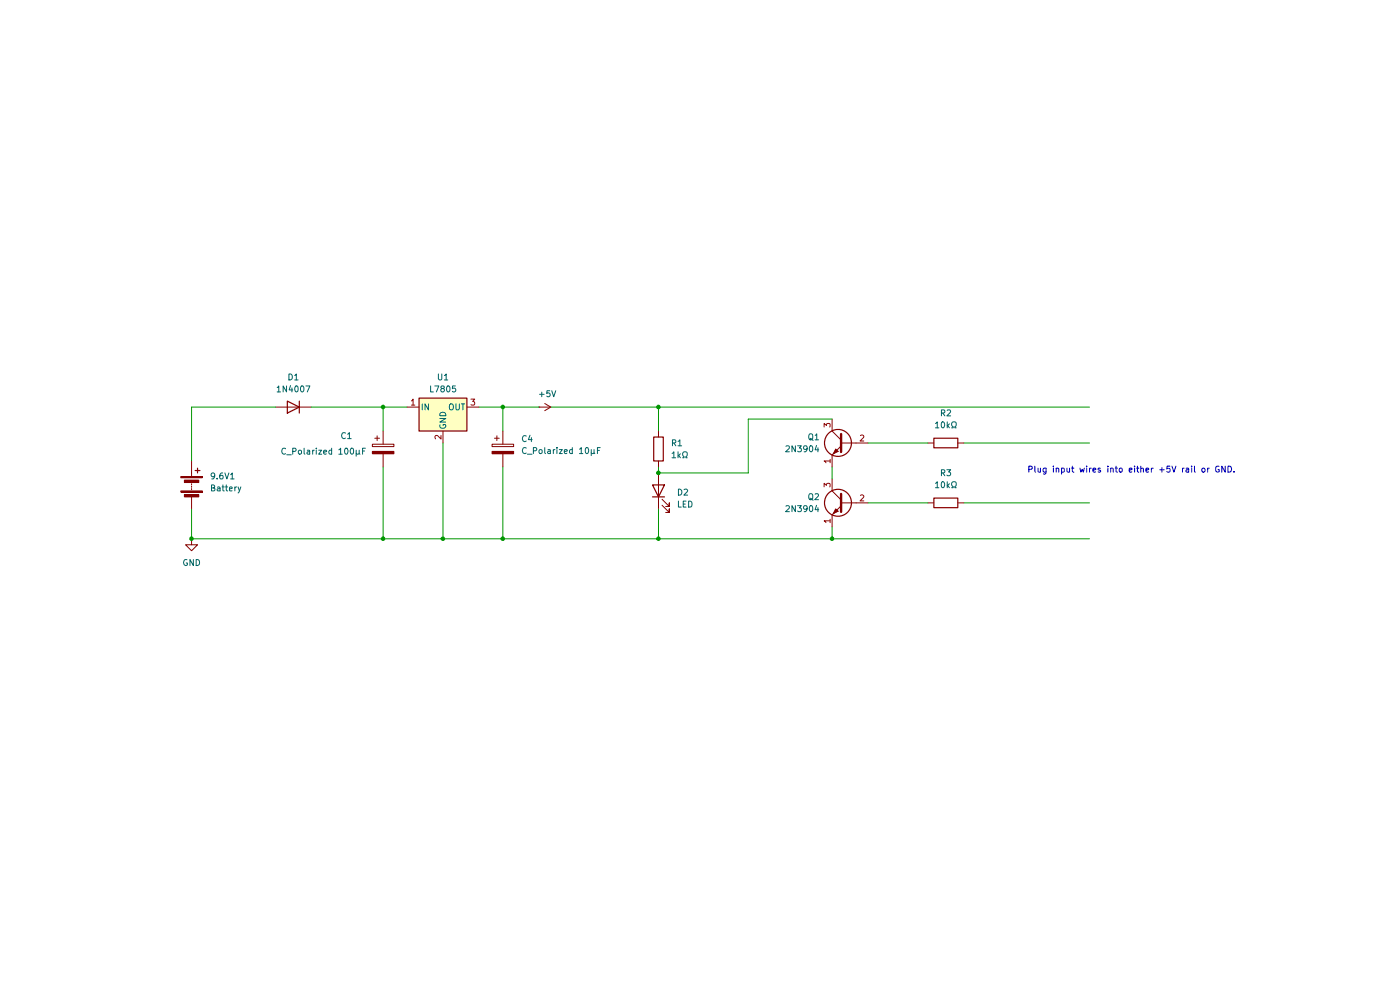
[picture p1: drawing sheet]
(kicad_sch
 (version 20260306)
 (generator "eeschema")
 (generator_version "10.0")
 (paper "A4")
 (lib_symbols
  (symbol "Device:Battery"
   (pin_numbers (hide yes))
   (pin_names
    (offset 0) (hide yes)) (exclude_from_sim no) (in_bom yes) (on_board yes)
   (in_pos_files yes)
   (duplicate_pin_numbers_are_jumpers no)
   (property "Reference" "BT" (at 2.54 2.54 0) (show_name no) (do_not_autoplace no) (effects (font (size 1.27 1.27)) (justify left)))
   (property "Value" "Battery" (at 2.54 0 0) (show_name no) (do_not_autoplace no) (effects (font (size 1.27 1.27)) (justify left)))
   (property "Footprint" "" (at 0 1.524 90) (show_name no) (do_not_autoplace no) (hide yes) (effects (font (size 1.27 1.27))))
   (property "Datasheet" "" (at 0 1.524 90) (show_name no) (do_not_autoplace no) (hide yes) (effects (font (size 1.27 1.27))))
   (property "Description" "Multiple-cell battery" (at 0 0 0) (show_name no) (do_not_autoplace no) (hide yes) (effects (font (size 1.27 1.27))))
   (property "Sim.Device" "V" (at 0 0 0) (show_name no) (do_not_autoplace no) (hide yes) (effects (font (size 1.27 1.27))))
   (property "Sim.Type" "DC" (at 0 0 0) (show_name no) (do_not_autoplace no) (hide yes) (effects (font (size 1.27 1.27))))
   (property "Sim.Pins" "1=+ 2=-" (at 0 0 0) (show_name no) (do_not_autoplace no) (hide yes) (effects (font (size 1.27 1.27))))
   (symbol "Battery_0_1"
    (rectangle (start -2.286 1.778) (end 2.286 1.524) (stroke (width 0) (type default)) (fill (type outline)))
    (rectangle (start -2.286 -1.27) (end 2.286 -1.524) (stroke (width 0) (type default)) (fill (type outline)))
    (rectangle (start -1.524 1.016) (end 1.524 0.508) (stroke (width 0) (type default)) (fill (type outline)))
    (rectangle (start -1.524 -2.032) (end 1.524 -2.54) (stroke (width 0) (type default)) (fill (type outline)))
    (polyline (pts (xy 0 1.778) (xy 0 2.54)) (stroke (width 0) (type default)) (fill (type none)))
    (polyline (pts (xy 0 0) (xy 0 0.254)) (stroke (width 0) (type default)) (fill (type none)))
    (polyline (pts (xy 0 -0.508) (xy 0 -0.254)) (stroke (width 0) (type default)) (fill (type none)))
    (polyline (pts (xy 0 -1.016) (xy 0 -0.762)) (stroke (width 0) (type default)) (fill (type none)))
    (polyline (pts (xy 0.762 3.048) (xy 1.778 3.048)) (stroke (width 0.254) (type default)) (fill (type none)))
    (polyline (pts (xy 1.27 3.556) (xy 1.27 2.54)) (stroke (width 0.254) (type default)) (fill (type none))))
   (symbol "Battery_1_1"
    (pin passive line (at 0 5.08 270) (length 2.54) (name "+" (effects (font (size 1.27 1.27)))) (number "1" (effects (font (size 1.27 1.27)))))
    (pin passive line (at 0 -5.08 90) (length 2.54) (name "-" (effects (font (size 1.27 1.27)))) (number "2" (effects (font (size 1.27 1.27))))))
   (embedded_fonts no))
  (symbol "Device:C_Polarized"
   (pin_numbers (hide yes))
   (pin_names
    (offset 0.254)) (exclude_from_sim no) (in_bom yes) (on_board yes)
   (in_pos_files yes)
   (duplicate_pin_numbers_are_jumpers no)
   (property "Reference" "C" (at 0.635 2.54 0) (show_name no) (do_not_autoplace no) (effects (font (size 1.27 1.27)) (justify left)))
   (property "Value" "C_Polarized" (at 0.635 -2.54 0) (show_name no) (do_not_autoplace no) (effects (font (size 1.27 1.27)) (justify left)))
   (property "Footprint" "" (at 0.9652 -3.81 0) (show_name no) (do_not_autoplace no) (hide yes) (effects (font (size 1.27 1.27))))
   (property "Datasheet" "" (at 0 0 0) (show_name no) (do_not_autoplace no) (hide yes) (effects (font (size 1.27 1.27))))
   (property "Description" "Polarized capacitor" (at 0 0 0) (show_name no) (do_not_autoplace no) (hide yes) (effects (font (size 1.27 1.27))))
   (symbol "C_Polarized_0_1"
    (rectangle (start -2.286 0.508) (end 2.286 1.016) (stroke (width 0) (type default)) (fill (type none)))
    (polyline (pts (xy -1.778 2.286) (xy -0.762 2.286)) (stroke (width 0) (type default)) (fill (type none)))
    (polyline (pts (xy -1.27 2.794) (xy -1.27 1.778)) (stroke (width 0) (type default)) (fill (type none)))
    (rectangle (start 2.286 -0.508) (end -2.286 -1.016) (stroke (width 0) (type default)) (fill (type outline))))
   (symbol "C_Polarized_1_1"
    (pin passive line (at 0 3.81 270) (length 2.794) (name "" (effects (font (size 1.27 1.27)))) (number "1" (effects (font (size 1.27 1.27)))))
    (pin passive line (at 0 -3.81 90) (length 2.794) (name "" (effects (font (size 1.27 1.27)))) (number "2" (effects (font (size 1.27 1.27))))))
   (embedded_fonts no))
  (symbol "Device:LED"
   (pin_numbers (hide yes))
   (pin_names
    (offset 1.016) (hide yes)) (exclude_from_sim no) (in_bom yes) (on_board yes)
   (in_pos_files yes)
   (duplicate_pin_numbers_are_jumpers no)
   (property "Reference" "D" (at 0 2.54 0) (show_name no) (do_not_autoplace no) (effects (font (size 1.27 1.27))))
   (property "Value" "LED" (at 0 -2.54 0) (show_name no) (do_not_autoplace no) (effects (font (size 1.27 1.27))))
   (property "Footprint" "" (at 0 0 0) (show_name no) (do_not_autoplace no) (hide yes) (effects (font (size 1.27 1.27))))
   (property "Datasheet" "" (at 0 0 0) (show_name no) (do_not_autoplace no) (hide yes) (effects (font (size 1.27 1.27))))
   (property "Description" "Light emitting diode" (at 0 0 0) (show_name no) (do_not_autoplace no) (hide yes) (effects (font (size 1.27 1.27))))
   (property "Sim.Pins" "1=K 2=A" (at 0 0 0) (show_name no) (do_not_autoplace no) (hide yes) (effects (font (size 1.27 1.27))))
   (symbol "LED_0_1"
    (polyline (pts (xy -3.048 -0.762) (xy -4.572 -2.286) (xy -3.81 -2.286) (xy -4.572 -2.286) (xy -4.572 -1.524)) (stroke (width 0) (type default)) (fill (type none)))
    (polyline (pts (xy -1.778 -0.762) (xy -3.302 -2.286) (xy -2.54 -2.286) (xy -3.302 -2.286) (xy -3.302 -1.524)) (stroke (width 0) (type default)) (fill (type none)))
    (polyline (pts (xy -1.27 0) (xy 1.27 0)) (stroke (width 0) (type default)) (fill (type none)))
    (polyline (pts (xy -1.27 -1.27) (xy -1.27 1.27)) (stroke (width 0.254) (type default)) (fill (type none)))
    (polyline (pts (xy 1.27 -1.27) (xy 1.27 1.27) (xy -1.27 0) (xy 1.27 -1.27)) (stroke (width 0.254) (type default)) (fill (type none))))
   (symbol "LED_1_1"
    (pin passive line (at -3.81 0 0) (length 2.54) (name "K" (effects (font (size 1.27 1.27)))) (number "1" (effects (font (size 1.27 1.27)))))
    (pin passive line (at 3.81 0 180) (length 2.54) (name "A" (effects (font (size 1.27 1.27)))) (number "2" (effects (font (size 1.27 1.27))))))
   (embedded_fonts no))
  (symbol "Device:R"
   (pin_numbers (hide yes))
   (pin_names
    (offset 0)) (exclude_from_sim no) (in_bom yes) (on_board yes)
   (in_pos_files yes)
   (duplicate_pin_numbers_are_jumpers no)
   (property "Reference" "R" (at 2.032 0 90) (show_name no) (do_not_autoplace no) (effects (font (size 1.27 1.27))))
   (property "Value" "R" (at 0 0 90) (show_name no) (do_not_autoplace no) (effects (font (size 1.27 1.27))))
   (property "Footprint" "" (at -1.778 0 90) (show_name no) (do_not_autoplace no) (hide yes) (effects (font (size 1.27 1.27))))
   (property "Datasheet" "" (at 0 0 0) (show_name no) (do_not_autoplace no) (hide yes) (effects (font (size 1.27 1.27))))
   (property "Description" "Resistor" (at 0 0 0) (show_name no) (do_not_autoplace no) (hide yes) (effects (font (size 1.27 1.27))))
   (symbol "R_0_1"
    (rectangle (start -1.016 -2.54) (end 1.016 2.54) (stroke (width 0.254) (type default)) (fill (type none))))
   (symbol "R_1_1"
    (pin passive line (at 0 3.81 270) (length 1.27) (name "" (effects (font (size 1.27 1.27)))) (number "1" (effects (font (size 1.27 1.27)))))
    (pin passive line (at 0 -3.81 90) (length 1.27) (name "" (effects (font (size 1.27 1.27)))) (number "2" (effects (font (size 1.27 1.27))))))
   (embedded_fonts no))
  (symbol "Diode:1N4007"
   (pin_numbers (hide yes))
   (pin_names (hide yes)) (exclude_from_sim no) (in_bom yes) (on_board yes)
   (in_pos_files yes)
   (duplicate_pin_numbers_are_jumpers no)
   (property "Reference" "D" (at 0 2.54 0) (show_name no) (do_not_autoplace no) (effects (font (size 1.27 1.27))))
   (property "Value" "1N4007" (at 0 -2.54 0) (show_name no) (do_not_autoplace no) (effects (font (size 1.27 1.27))))
   (property "Footprint" "Diode_THT:D_DO-41_SOD81_P10.16mm_Horizontal" (at 0 -4.445 0) (show_name no) (do_not_autoplace no) (hide yes) (effects (font (size 1.27 1.27))))
   (property "Datasheet" "http://www.vishay.com/docs/88503/1n4001.pdf" (at 0 0 0) (show_name no) (do_not_autoplace no) (hide yes) (effects (font (size 1.27 1.27))))
   (property "Description" "1000V 1A General Purpose Rectifier Diode, DO-41" (at 0 0 0) (show_name no) (do_not_autoplace no) (hide yes) (effects (font (size 1.27 1.27))))
   (property "Sim.Device" "D" (at 0 0 0) (show_name no) (do_not_autoplace no) (hide yes) (effects (font (size 1.27 1.27))))
   (property "Sim.Pins" "1=K 2=A" (at 0 0 0) (show_name no) (do_not_autoplace no) (hide yes) (effects (font (size 1.27 1.27))))
   (symbol "1N4007_0_1"
    (polyline (pts (xy -1.27 1.27) (xy -1.27 -1.27)) (stroke (width 0.254) (type default)) (fill (type none)))
    (polyline (pts (xy 1.27 1.27) (xy 1.27 -1.27) (xy -1.27 0) (xy 1.27 1.27)) (stroke (width 0.254) (type default)) (fill (type none)))
    (polyline (pts (xy 1.27 0) (xy -1.27 0)) (stroke (width 0) (type default)) (fill (type none))))
   (symbol "1N4007_1_1"
    (pin passive line (at -3.81 0 0) (length 2.54) (name "K" (effects (font (size 1.27 1.27)))) (number "1" (effects (font (size 1.27 1.27)))))
    (pin passive line (at 3.81 0 180) (length 2.54) (name "A" (effects (font (size 1.27 1.27)))) (number "2" (effects (font (size 1.27 1.27))))))
   (embedded_fonts no))
  (symbol "Regulator_Linear:L7805"
   (pin_names
    (offset 0.254)) (exclude_from_sim no) (in_bom yes) (on_board yes)
   (in_pos_files yes)
   (duplicate_pin_numbers_are_jumpers no)
   (property "Reference" "U" (at -3.81 3.175 0) (show_name no) (do_not_autoplace no) (effects (font (size 1.27 1.27))))
   (property "Value" "L7805" (at 0 3.175 0) (show_name no) (do_not_autoplace no) (effects (font (size 1.27 1.27)) (justify left)))
   (property "Footprint" "" (at 0.635 -3.81 0) (show_name no) (do_not_autoplace no) (hide yes) (effects (font (size 1.27 1.27)
    (italic yes)) (justify left)))
   (property "Datasheet" "http://www.st.com/content/ccc/resource/technical/document/datasheet/41/4f/b3/b0/12/d4/47/88/CD00000444.pdf/files/CD00000444.pdf/jcr:content/translations/en.CD00000444.pdf" (at 0 -1.27 0) (show_name no) (do_not_autoplace no) (hide yes) (effects (font (size 1.27 1.27))))
   (property "Description" "Positive 1.5A 35V Linear Regulator, Fixed Output 5V, TO-220/TO-263/TO-252" (at 0 0 0) (show_name no) (do_not_autoplace no) (hide yes) (effects (font (size 1.27 1.27))))
   (symbol "L7805_0_1"
    (rectangle (start -5.08 1.905) (end 5.08 -5.08) (stroke (width 0.254) (type default)) (fill (type background))))
   (symbol "L7805_1_1"
    (pin power_in line (at -7.62 0 0) (length 2.54) (name "IN" (effects (font (size 1.27 1.27)))) (number "1" (effects (font (size 1.27 1.27)))))
    (pin power_in line (at 0 -7.62 90) (length 2.54) (name "GND" (effects (font (size 1.27 1.27)))) (number "2" (effects (font (size 1.27 1.27)))))
    (pin power_out line (at 7.62 0 180) (length 2.54) (name "OUT" (effects (font (size 1.27 1.27)))) (number "3" (effects (font (size 1.27 1.27))))))
   (embedded_fonts no))
  (symbol "Transistor_BJT:2N3904"
   (pin_names
    (offset 0) (hide yes)) (exclude_from_sim no) (in_bom yes) (on_board yes)
   (in_pos_files yes)
   (duplicate_pin_numbers_are_jumpers no)
   (property "Reference" "Q" (at 5.08 1.905 0) (show_name no) (do_not_autoplace no) (effects (font (size 1.27 1.27)) (justify left)))
   (property "Value" "2N3904" (at 5.08 0 0) (show_name no) (do_not_autoplace no) (effects (font (size 1.27 1.27)) (justify left)))
   (property "Footprint" "Package_TO_SOT_THT:TO-92_Inline" (at 5.08 -1.905 0) (show_name no) (do_not_autoplace no) (hide yes) (effects (font (size 1.27 1.27)
    (italic yes)) (justify left)))
   (property "Datasheet" "https://www.onsemi.com/pub/Collateral/2N3903-D.PDF" (at 0 0 0) (show_name no) (do_not_autoplace no) (hide yes) (effects (font (size 1.27 1.27)) (justify left)))
   (property "Description" "0.2A Ic, 40V Vce, Small Signal NPN Transistor, TO-92" (at 0 0 0) (show_name no) (do_not_autoplace no) (hide yes) (effects (font (size 1.27 1.27))))
   (property "Sim.Device" "NPN" (at 0 0 0) (show_name no) (do_not_autoplace no) (hide yes) (effects (font (size 1.27 1.27))))
   (property "Sim.Pins" "1=E 2=B 3=C" (at 0 0 0) (show_name no) (do_not_autoplace no) (hide yes) (effects (font (size 1.27 1.27))))
   (symbol "2N3904_0_1"
    (polyline (pts (xy -2.54 0) (xy 0.635 0)) (stroke (width 0) (type default)) (fill (type none)))
    (polyline (pts (xy 0.635 1.905) (xy 0.635 -1.905)) (stroke (width 0.508) (type default)) (fill (type none)))
    (circle (center 1.27 0) (radius 2.8194) (stroke (width 0.254) (type default)) (fill (type none))))
   (symbol "2N3904_1_1"
    (polyline (pts (xy 0.635 0.635) (xy 2.54 2.54)) (stroke (width 0) (type default)) (fill (type none)))
    (polyline (pts (xy 0.635 -0.635) (xy 2.54 -2.54)) (stroke (width 0) (type default)) (fill (type none)))
    (polyline (pts (xy 1.27 -1.778) (xy 1.778 -1.27) (xy 2.286 -2.286) (xy 1.27 -1.778)) (stroke (width 0) (type default)) (fill (type outline)))
    (pin passive line (at 2.54 -5.08 90) (length 2.54) (name "E" (effects (font (size 1.27 1.27)))) (number "1" (effects (font (size 1.27 1.27)))))
    (pin input line (at -5.08 0 0) (length 2.54) (name "B" (effects (font (size 1.27 1.27)))) (number "2" (effects (font (size 1.27 1.27)))))
    (pin passive line (at 2.54 5.08 270) (length 2.54) (name "C" (effects (font (size 1.27 1.27)))) (number "3" (effects (font (size 1.27 1.27))))))
   (embedded_fonts no))
  (symbol "power:+5V"
   (power global)
   (pin_numbers (hide yes))
   (pin_names
    (offset 0) (hide yes)) (exclude_from_sim no) (in_bom yes) (on_board yes)
   (in_pos_files yes)
   (duplicate_pin_numbers_are_jumpers no)
   (property "Reference" "#PWR" (at 0 -3.81 0) (show_name no) (do_not_autoplace no) (hide yes) (effects (font (size 1.27 1.27))))
   (property "Value" "+5V" (at 0 3.556 0) (show_name no) (do_not_autoplace no) (effects (font (size 1.27 1.27))))
   (property "Footprint" "" (at 0 0 0) (show_name no) (do_not_autoplace no) (hide yes) (effects (font (size 1.27 1.27))))
   (property "Datasheet" "" (at 0 0 0) (show_name no) (do_not_autoplace no) (hide yes) (effects (font (size 1.27 1.27))))
   (property "Description" "Power symbol creates a global label with name \"+5V\"" (at 0 0 0) (show_name no) (do_not_autoplace no) (hide yes) (effects (font (size 1.27 1.27))))
   (symbol "+5V_0_1"
    (polyline (pts (xy -0.762 1.27) (xy 0 2.54)) (stroke (width 0) (type default)) (fill (type none)))
    (polyline (pts (xy 0 2.54) (xy 0.762 1.27)) (stroke (width 0) (type default)) (fill (type none)))
    (polyline (pts (xy 0 0) (xy 0 2.54)) (stroke (width 0) (type default)) (fill (type none))))
   (symbol "+5V_1_1"
    (pin power_in line (at 0 0 90) (length 0) (name "" (effects (font (size 1.27 1.27)))) (number "1" (effects (font (size 1.27 1.27))))))
   (embedded_fonts no))
  (symbol "power:GND"
   (power global)
   (pin_numbers (hide yes))
   (pin_names
    (offset 0) (hide yes)) (exclude_from_sim no) (in_bom yes) (on_board yes)
   (in_pos_files yes)
   (duplicate_pin_numbers_are_jumpers no)
   (property "Reference" "#PWR" (at 0 -6.35 0) (show_name no) (do_not_autoplace no) (hide yes) (effects (font (size 1.27 1.27))))
   (property "Value" "GND" (at 0 -3.81 0) (show_name no) (do_not_autoplace no) (effects (font (size 1.27 1.27))))
   (property "Footprint" "" (at 0 0 0) (show_name no) (do_not_autoplace no) (hide yes) (effects (font (size 1.27 1.27))))
   (property "Datasheet" "" (at 0 0 0) (show_name no) (do_not_autoplace no) (hide yes) (effects (font (size 1.27 1.27))))
   (property "Description" "Power symbol creates a global label with name \"GND\" , ground" (at 0 0 0) (show_name no) (do_not_autoplace no) (hide yes) (effects (font (size 1.27 1.27))))
   (symbol "GND_0_1"
    (polyline (pts (xy 0 0) (xy 0 -1.27) (xy 1.27 -1.27) (xy 0 -2.54) (xy -1.27 -1.27) (xy 0 -1.27)) (stroke (width 0) (type default)) (fill (type none))))
   (symbol "GND_1_1"
    (pin power_in line (at 0 0 270) (length 0) (name "" (effects (font (size 1.27 1.27)))) (number "1" (effects (font (size 1.27 1.27))))))
   (embedded_fonts no)))
 (text "Plug input wires into either +5V rail or GND."
  (exclude_from_sim no)
  (at 240.03 99.822 0)
  (effects (font (size 1.27 1.27))))
 (junction
  (at 106.68 86.36)
  (diameter 0)
  (color 0 0 0 0))
 (junction
  (at 176.53 114.3)
  (diameter 0)
  (color 0 0 0 0))
 (junction
  (at 139.7 86.36)
  (diameter 0)
  (color 0 0 0 0))
 (junction
  (at 93.98 114.3)
  (diameter 0)
  (color 0 0 0 0))
 (junction
  (at 139.7 100.33)
  (diameter 0)
  (color 0 0 0 0))
 (junction
  (at 81.28 86.36)
  (diameter 0)
  (color 0 0 0 0))
 (junction
  (at 81.28 114.3)
  (diameter 0)
  (color 0 0 0 0))
 (junction
  (at 139.7 114.3)
  (diameter 0)
  (color 0 0 0 0))
 (junction
  (at 40.64 114.3)
  (diameter 0)
  (color 0 0 0 0))
 (junction
  (at 106.68 114.3)
  (diameter 0)
  (color 0 0 0 0))
 (wire
  (pts (xy 81.28 86.36) (xy 81.28 91.44))
  (stroke (width 0) (type default)))
 (wire
  (pts (xy 184.15 106.68) (xy 196.85 106.68))
  (stroke (width 0) (type default)))
 (wire
  (pts (xy 66.04 86.36) (xy 81.28 86.36))
  (stroke (width 0) (type default)))
 (wire
  (pts (xy 139.7 86.36) (xy 139.7 91.44))
  (stroke (width 0) (type default)))
 (wire
  (pts (xy 204.47 106.68) (xy 231.14 106.68))
  (stroke (width 0) (type default)))
 (wire
  (pts (xy 176.53 111.76) (xy 176.53 114.3))
  (stroke (width 0) (type default)))
 (wire
  (pts (xy 106.68 114.3) (xy 93.98 114.3))
  (stroke (width 0) (type default)))
 (wire
  (pts (xy 139.7 86.36) (xy 231.14 86.36))
  (stroke (width 0) (type default)))
 (wire
  (pts (xy 106.68 114.3) (xy 139.7 114.3))
  (stroke (width 0) (type default)))
 (wire
  (pts (xy 93.98 114.3) (xy 81.28 114.3))
  (stroke (width 0) (type default)))
 (wire
  (pts (xy 106.68 86.36) (xy 114.3 86.36))
  (stroke (width 0) (type default)))
 (wire
  (pts (xy 139.7 114.3) (xy 139.7 107.95))
  (stroke (width 0) (type default)))
 (wire
  (pts (xy 158.75 88.9) (xy 176.53 88.9))
  (stroke (width 0) (type default)))
 (wire
  (pts (xy 40.64 86.36) (xy 58.42 86.36))
  (stroke (width 0) (type default)))
 (wire
  (pts (xy 204.47 93.98) (xy 231.14 93.98))
  (stroke (width 0) (type default)))
 (wire
  (pts (xy 176.53 99.06) (xy 176.53 101.6))
  (stroke (width 0) (type default)))
 (wire
  (pts (xy 116.84 86.36) (xy 139.7 86.36))
  (stroke (width 0) (type default)))
 (wire
  (pts (xy 139.7 100.33) (xy 158.75 100.33))
  (stroke (width 0) (type default)))
 (wire
  (pts (xy 81.28 114.3) (xy 40.64 114.3))
  (stroke (width 0) (type default)))
 (wire
  (pts (xy 176.53 114.3) (xy 231.14 114.3))
  (stroke (width 0) (type default)))
 (wire
  (pts (xy 176.53 114.3) (xy 139.7 114.3))
  (stroke (width 0) (type default)))
 (wire
  (pts (xy 158.75 88.9) (xy 158.75 100.33))
  (stroke (width 0) (type default)))
 (wire
  (pts (xy 93.98 93.98) (xy 93.98 114.3))
  (stroke (width 0) (type default)))
 (wire
  (pts (xy 184.15 93.98) (xy 196.85 93.98))
  (stroke (width 0) (type default)))
 (wire
  (pts (xy 40.64 107.95) (xy 40.64 114.3))
  (stroke (width 0) (type default)))
 (wire
  (pts (xy 81.28 99.06) (xy 81.28 114.3))
  (stroke (width 0) (type default)))
 (wire
  (pts (xy 139.7 99.06) (xy 139.7 100.33))
  (stroke (width 0) (type default)))
 (wire
  (pts (xy 101.6 86.36) (xy 106.68 86.36))
  (stroke (width 0) (type default)))
 (wire
  (pts (xy 40.64 97.79) (xy 40.64 86.36))
  (stroke (width 0) (type default)))
 (wire
  (pts (xy 106.68 99.06) (xy 106.68 114.3))
  (stroke (width 0) (type default)))
 (wire
  (pts (xy 81.28 86.36) (xy 86.36 86.36))
  (stroke (width 0) (type default)))
 (wire
  (pts (xy 106.68 86.36) (xy 106.68 91.44))
  (stroke (width 0) (type default)))
 (symbol
  (lib_id "Device:R")
  (at 139.7 95.25 0)
  (unit 1)
  (body_style 1)
  (exclude_from_sim no)
  (in_bom yes)
  (on_board yes)
  (in_pos_files yes)
  (dnp no)
  (fields_autoplaced yes)
  (property "Reference" "R1" (at 142.24 93.9799 0) (show_name no) (do_not_autoplace no) (effects (font (size 1.27 1.27)) (justify left)))
  (property "Value" "1kΩ" (at 142.24 96.5199 0) (show_name no) (do_not_autoplace no) (effects (font (size 1.27 1.27)) (justify left)))
  (property "Footprint" "" (at 137.922 95.25 90) (hide yes) (show_name no) (do_not_autoplace no) (effects (font (size 1.27 1.27))))
  (property "Datasheet" "" (at 139.7 95.25 0) (hide yes) (show_name no) (do_not_autoplace no) (effects (font (size 1.27 1.27))))
  (property "Description" "Resistor" (at 139.7 95.25 0) (hide yes) (show_name no) (do_not_autoplace no) (effects (font (size 1.27 1.27))))
  (pin "1")
  (pin "2"))
 (symbol
  (lib_id "Transistor_BJT:2N3904")
  (at 179.07 106.68 0)
  (mirror y)
  (unit 1)
  (body_style 1)
  (exclude_from_sim no)
  (in_bom yes)
  (on_board yes)
  (in_pos_files yes)
  (dnp no)
  (property "Reference" "Q2" (at 173.99 105.4099 0) (show_name no) (do_not_autoplace no) (effects (font (size 1.27 1.27)) (justify left)))
  (property "Value" "2N3904" (at 173.99 107.9499 0) (show_name no) (do_not_autoplace no) (effects (font (size 1.27 1.27)) (justify left)))
  (property "Footprint" "Package_TO_SOT_THT:TO-92_Inline" (at 173.99 108.585 0) (hide yes) (show_name no) (do_not_autoplace no) (effects (font (size 1.27 1.27)
    (italic yes)) (justify left)))
  (property "Datasheet" "https://www.onsemi.com/pub/Collateral/2N3903-D.PDF" (at 179.07 106.68 0) (hide yes) (show_name no) (do_not_autoplace no) (effects (font (size 1.27 1.27)) (justify left)))
  (property "Description" "0.2A Ic, 40V Vce, Small Signal NPN Transistor, TO-92" (at 179.07 106.68 0) (hide yes) (show_name no) (do_not_autoplace no) (effects (font (size 1.27 1.27))))
  (property "Sim.Device" "NPN" (at 179.07 106.68 0) (hide yes) (show_name no) (do_not_autoplace no) (effects (font (size 1.27 1.27))))
  (property "Sim.Pins" "1=E 2=B 3=C" (at 179.07 106.68 0) (hide yes) (show_name no) (do_not_autoplace no) (effects (font (size 1.27 1.27))))
  (pin "3")
  (pin "1")
  (pin "2"))
 (symbol
  (lib_id "Transistor_BJT:2N3904")
  (at 179.07 93.98 0)
  (mirror y)
  (unit 1)
  (body_style 1)
  (exclude_from_sim no)
  (in_bom yes)
  (on_board yes)
  (in_pos_files yes)
  (dnp no)
  (property "Reference" "Q1" (at 173.99 92.7099 0) (show_name no) (do_not_autoplace no) (effects (font (size 1.27 1.27)) (justify left)))
  (property "Value" "2N3904" (at 173.99 95.2499 0) (show_name no) (do_not_autoplace no) (effects (font (size 1.27 1.27)) (justify left)))
  (property "Footprint" "Package_TO_SOT_THT:TO-92_Inline" (at 173.99 95.885 0) (hide yes) (show_name no) (do_not_autoplace no) (effects (font (size 1.27 1.27)
    (italic yes)) (justify left)))
  (property "Datasheet" "https://www.onsemi.com/pub/Collateral/2N3903-D.PDF" (at 179.07 93.98 0) (hide yes) (show_name no) (do_not_autoplace no) (effects (font (size 1.27 1.27)) (justify left)))
  (property "Description" "0.2A Ic, 40V Vce, Small Signal NPN Transistor, TO-92" (at 179.07 93.98 0) (hide yes) (show_name no) (do_not_autoplace no) (effects (font (size 1.27 1.27))))
  (property "Sim.Device" "NPN" (at 179.07 93.98 0) (hide yes) (show_name no) (do_not_autoplace no) (effects (font (size 1.27 1.27))))
  (property "Sim.Pins" "1=E 2=B 3=C" (at 179.07 93.98 0) (hide yes) (show_name no) (do_not_autoplace no) (effects (font (size 1.27 1.27))))
  (pin "3")
  (pin "1")
  (pin "2"))
 (symbol
  (lib_id "Device:C_Polarized")
  (at 106.68 95.25 0)
  (unit 1)
  (body_style 1)
  (exclude_from_sim no)
  (in_bom yes)
  (on_board yes)
  (in_pos_files yes)
  (dnp no)
  (fields_autoplaced yes)
  (property "Reference" "C4" (at 110.49 93.0909 0) (show_name no) (do_not_autoplace no) (effects (font (size 1.27 1.27)) (justify left)))
  (property "Value" "C_Polarized 10μF" (at 110.49 95.6309 0) (show_name no) (do_not_autoplace no) (effects (font (size 1.27 1.27)) (justify left)))
  (property "Footprint" "Capacitor_THT:CP_Radial_D5.0mm_P2.00mm" (at 107.6452 99.06 0) (hide yes) (show_name no) (do_not_autoplace no) (effects (font (size 1.27 1.27))))
  (property "Datasheet" "" (at 106.68 95.25 0) (hide yes) (show_name no) (do_not_autoplace no) (effects (font (size 1.27 1.27))))
  (property "Description" "Polarized capacitor" (at 106.68 95.25 0) (hide yes) (show_name no) (do_not_autoplace no) (effects (font (size 1.27 1.27))))
  (pin "1")
  (pin "2"))
 (symbol
  (lib_id "Regulator_Linear:L7805")
  (at 93.98 86.36 0)
  (unit 1)
  (body_style 1)
  (exclude_from_sim no)
  (in_bom yes)
  (on_board yes)
  (in_pos_files yes)
  (dnp no)
  (fields_autoplaced yes)
  (property "Reference" "U1" (at 93.98 80.01 0) (show_name no) (do_not_autoplace no) (effects (font (size 1.27 1.27))))
  (property "Value" "L7805" (at 93.98 82.55 0) (show_name no) (do_not_autoplace no) (effects (font (size 1.27 1.27))))
  (property "Footprint" "Package_TO_SOT_THT:TO-220-3_Vertical" (at 94.615 90.17 0) (hide yes) (show_name no) (do_not_autoplace no) (effects (font (size 1.27 1.27)
    (italic yes)) (justify left)))
  (property "Datasheet" "http://www.st.com/content/ccc/resource/technical/document/datasheet/41/4f/b3/b0/12/d4/47/88/CD00000444.pdf/files/CD00000444.pdf/jcr:content/translations/en.CD00000444.pdf" (at 93.98 87.63 0) (hide yes) (show_name no) (do_not_autoplace no) (effects (font (size 1.27 1.27))))
  (property "Description" "Positive 1.5A 35V Linear Regulator, Fixed Output 5V, TO-220/TO-263/TO-252" (at 93.98 86.36 0) (hide yes) (show_name no) (do_not_autoplace no) (effects (font (size 1.27 1.27))))
  (pin "2")
  (pin "3")
  (pin "1"))
 (symbol
  (lib_id "Device:LED")
  (at 139.7 104.14 90)
  (unit 1)
  (body_style 1)
  (exclude_from_sim no)
  (in_bom yes)
  (on_board yes)
  (in_pos_files yes)
  (dnp no)
  (fields_autoplaced yes)
  (property "Reference" "D2" (at 143.51 104.4574 90) (show_name no) (do_not_autoplace no) (effects (font (size 1.27 1.27)) (justify right)))
  (property "Value" "LED" (at 143.51 106.9974 90) (show_name no) (do_not_autoplace no) (effects (font (size 1.27 1.27)) (justify right)))
  (property "Footprint" "" (at 139.7 104.14 0) (hide yes) (show_name no) (do_not_autoplace no) (effects (font (size 1.27 1.27))))
  (property "Datasheet" "" (at 139.7 104.14 0) (hide yes) (show_name no) (do_not_autoplace no) (effects (font (size 1.27 1.27))))
  (property "Description" "Light emitting diode" (at 139.7 104.14 0) (hide yes) (show_name no) (do_not_autoplace no) (effects (font (size 1.27 1.27))))
  (property "Sim.Pins" "1=K 2=A" (at 139.7 104.14 0) (hide yes) (show_name no) (do_not_autoplace no) (effects (font (size 1.27 1.27))))
  (pin "1")
  (pin "2"))
 (symbol
  (lib_id "power:GND")
  (at 40.64 114.3 0)
  (unit 1)
  (body_style 1)
  (exclude_from_sim no)
  (in_bom yes)
  (on_board yes)
  (in_pos_files yes)
  (dnp no)
  (fields_autoplaced yes)
  (property "Reference" "#PWR01" (at 40.64 120.65 0) (hide yes) (show_name no) (do_not_autoplace no) (effects (font (size 1.27 1.27))))
  (property "Value" "GND" (at 40.64 119.38 0) (show_name no) (do_not_autoplace no) (effects (font (size 1.27 1.27))))
  (property "Footprint" "" (at 40.64 114.3 0) (hide yes) (show_name no) (do_not_autoplace no) (effects (font (size 1.27 1.27))))
  (property "Datasheet" "" (at 40.64 114.3 0) (hide yes) (show_name no) (do_not_autoplace no) (effects (font (size 1.27 1.27))))
  (property "Description" "Power symbol creates a global label with name \"GND\" , ground" (at 40.64 114.3 0) (hide yes) (show_name no) (do_not_autoplace no) (effects (font (size 1.27 1.27))))
  (pin "1"))
 (symbol
  (lib_id "Diode:1N4007")
  (at 62.23 86.36 180)
  (unit 1)
  (body_style 1)
  (exclude_from_sim no)
  (in_bom yes)
  (on_board yes)
  (in_pos_files yes)
  (dnp no)
  (fields_autoplaced yes)
  (property "Reference" "D1" (at 62.23 80.01 0) (show_name no) (do_not_autoplace no) (effects (font (size 1.27 1.27))))
  (property "Value" "1N4007" (at 62.23 82.55 0) (show_name no) (do_not_autoplace no) (effects (font (size 1.27 1.27))))
  (property "Footprint" "Diode_THT:D_DO-41_SOD81_P10.16mm_Horizontal" (at 62.23 81.915 0) (hide yes) (show_name no) (do_not_autoplace no) (effects (font (size 1.27 1.27))))
  (property "Datasheet" "http://www.vishay.com/docs/88503/1n4001.pdf" (at 62.23 86.36 0) (hide yes) (show_name no) (do_not_autoplace no) (effects (font (size 1.27 1.27))))
  (property "Description" "1000V 1A General Purpose Rectifier Diode, DO-41" (at 62.23 86.36 0) (hide yes) (show_name no) (do_not_autoplace no) (effects (font (size 1.27 1.27))))
  (property "Sim.Device" "D" (at 62.23 86.36 0) (hide yes) (show_name no) (do_not_autoplace no) (effects (font (size 1.27 1.27))))
  (property "Sim.Pins" "1=K 2=A" (at 62.23 86.36 0) (hide yes) (show_name no) (do_not_autoplace no) (effects (font (size 1.27 1.27))))
  (pin "1")
  (pin "2"))
 (symbol
  (lib_id "Device:R")
  (at 200.66 93.98 90)
  (unit 1)
  (body_style 1)
  (exclude_from_sim no)
  (in_bom yes)
  (on_board yes)
  (in_pos_files yes)
  (dnp no)
  (fields_autoplaced yes)
  (property "Reference" "R2" (at 200.66 87.63 90) (show_name no) (do_not_autoplace no) (effects (font (size 1.27 1.27))))
  (property "Value" "10kΩ" (at 200.66 90.17 90) (show_name no) (do_not_autoplace no) (effects (font (size 1.27 1.27))))
  (property "Footprint" "" (at 200.66 95.758 90) (hide yes) (show_name no) (do_not_autoplace no) (effects (font (size 1.27 1.27))))
  (property "Datasheet" "" (at 200.66 93.98 0) (hide yes) (show_name no) (do_not_autoplace no) (effects (font (size 1.27 1.27))))
  (property "Description" "Resistor" (at 200.66 93.98 0) (hide yes) (show_name no) (do_not_autoplace no) (effects (font (size 1.27 1.27))))
  (pin "1")
  (pin "2"))
 (symbol
  (lib_id "Device:Battery")
  (at 40.64 102.87 0)
  (unit 1)
  (body_style 1)
  (exclude_from_sim no)
  (in_bom yes)
  (on_board yes)
  (in_pos_files yes)
  (dnp no)
  (fields_autoplaced yes)
  (property "Reference" "9.6V1" (at 44.45 101.0284 0) (show_name no) (do_not_autoplace no) (effects (font (size 1.27 1.27)) (justify left)))
  (property "Value" "Battery" (at 44.45 103.5684 0) (show_name no) (do_not_autoplace no) (effects (font (size 1.27 1.27)) (justify left)))
  (property "Footprint" "Connector_PinHeader_2.54mm:PinHeader_1x02_P2.54mm_Vertical" (at 40.64 101.346 90) (hide yes) (show_name no) (do_not_autoplace no) (effects (font (size 1.27 1.27))))
  (property "Datasheet" "" (at 40.64 101.346 90) (hide yes) (show_name no) (do_not_autoplace no) (effects (font (size 1.27 1.27))))
  (property "Description" "Multiple-cell battery" (at 40.64 102.87 0) (hide yes) (show_name no) (do_not_autoplace no) (effects (font (size 1.27 1.27))))
  (property "Sim.Device" "V" (at 40.64 102.87 0) (hide yes) (show_name no) (do_not_autoplace no) (effects (font (size 1.27 1.27))))
  (property "Sim.Type" "DC" (at 40.64 102.87 0) (hide yes) (show_name no) (do_not_autoplace no) (effects (font (size 1.27 1.27))))
  (property "Sim.Pins" "1=+ 2=-" (at 40.64 102.87 0) (hide yes) (show_name no) (do_not_autoplace no) (effects (font (size 1.27 1.27))))
  (pin "1")
  (pin "2"))
 (symbol
  (lib_id "Device:C_Polarized")
  (at 81.28 95.25 0)
  (unit 1)
  (body_style 1)
  (exclude_from_sim no)
  (in_bom yes)
  (on_board yes)
  (in_pos_files yes)
  (dnp no)
  (property "Reference" "C1" (at 72.136 92.456 0) (show_name no) (do_not_autoplace no) (effects (font (size 1.27 1.27)) (justify left)))
  (property "Value" "C_Polarized 100μF" (at 59.436 95.758 0) (show_name no) (do_not_autoplace no) (effects (font (size 1.27 1.27)) (justify left)))
  (property "Footprint" "Capacitor_THT:CP_Radial_D5.0mm_P2.00mm" (at 82.2452 99.06 0) (hide yes) (show_name no) (do_not_autoplace no) (effects (font (size 1.27 1.27))))
  (property "Datasheet" "" (at 81.28 95.25 0) (hide yes) (show_name no) (do_not_autoplace no) (effects (font (size 1.27 1.27))))
  (property "Description" "Polarized capacitor" (at 81.28 95.25 0) (hide yes) (show_name no) (do_not_autoplace no) (effects (font (size 1.27 1.27))))
  (pin "1")
  (pin "2"))
 (symbol
  (lib_id "power:+5V")
  (at 114.3 86.36 270)
  (unit 1)
  (body_style 1)
  (exclude_from_sim no)
  (in_bom yes)
  (on_board yes)
  (in_pos_files yes)
  (dnp no)
  (property "Reference" "#PWR06" (at 110.49 86.36 0) (hide yes) (show_name no) (do_not_autoplace no) (effects (font (size 1.27 1.27))))
  (property "Value" "+5V" (at 114.046 83.566 90) (show_name no) (do_not_autoplace no) (effects (font (size 1.27 1.27)) (justify left)))
  (property "Footprint" "" (at 114.3 86.36 0) (hide yes) (show_name no) (do_not_autoplace no) (effects (font (size 1.27 1.27))))
  (property "Datasheet" "" (at 114.3 86.36 0) (hide yes) (show_name no) (do_not_autoplace no) (effects (font (size 1.27 1.27))))
  (property "Description" "Power symbol creates a global label with name \"+5V\"" (at 114.3 86.36 0) (hide yes) (show_name no) (do_not_autoplace no) (effects (font (size 1.27 1.27))))
  (pin "1"))
 (symbol
  (lib_id "Device:R")
  (at 200.66 106.68 90)
  (unit 1)
  (body_style 1)
  (exclude_from_sim no)
  (in_bom yes)
  (on_board yes)
  (in_pos_files yes)
  (dnp no)
  (fields_autoplaced yes)
  (property "Reference" "R3" (at 200.66 100.33 90) (show_name no) (do_not_autoplace no) (effects (font (size 1.27 1.27))))
  (property "Value" "10kΩ" (at 200.66 102.87 90) (show_name no) (do_not_autoplace no) (effects (font (size 1.27 1.27))))
  (property "Footprint" "" (at 200.66 108.458 90) (hide yes) (show_name no) (do_not_autoplace no) (effects (font (size 1.27 1.27))))
  (property "Datasheet" "" (at 200.66 106.68 0) (hide yes) (show_name no) (do_not_autoplace no) (effects (font (size 1.27 1.27))))
  (property "Description" "Resistor" (at 200.66 106.68 0) (hide yes) (show_name no) (do_not_autoplace no) (effects (font (size 1.27 1.27))))
  (pin "1")
  (pin "2"))
 (sheet_instances
  (path ""
   (page "1")))
 (embedded_fonts no))
